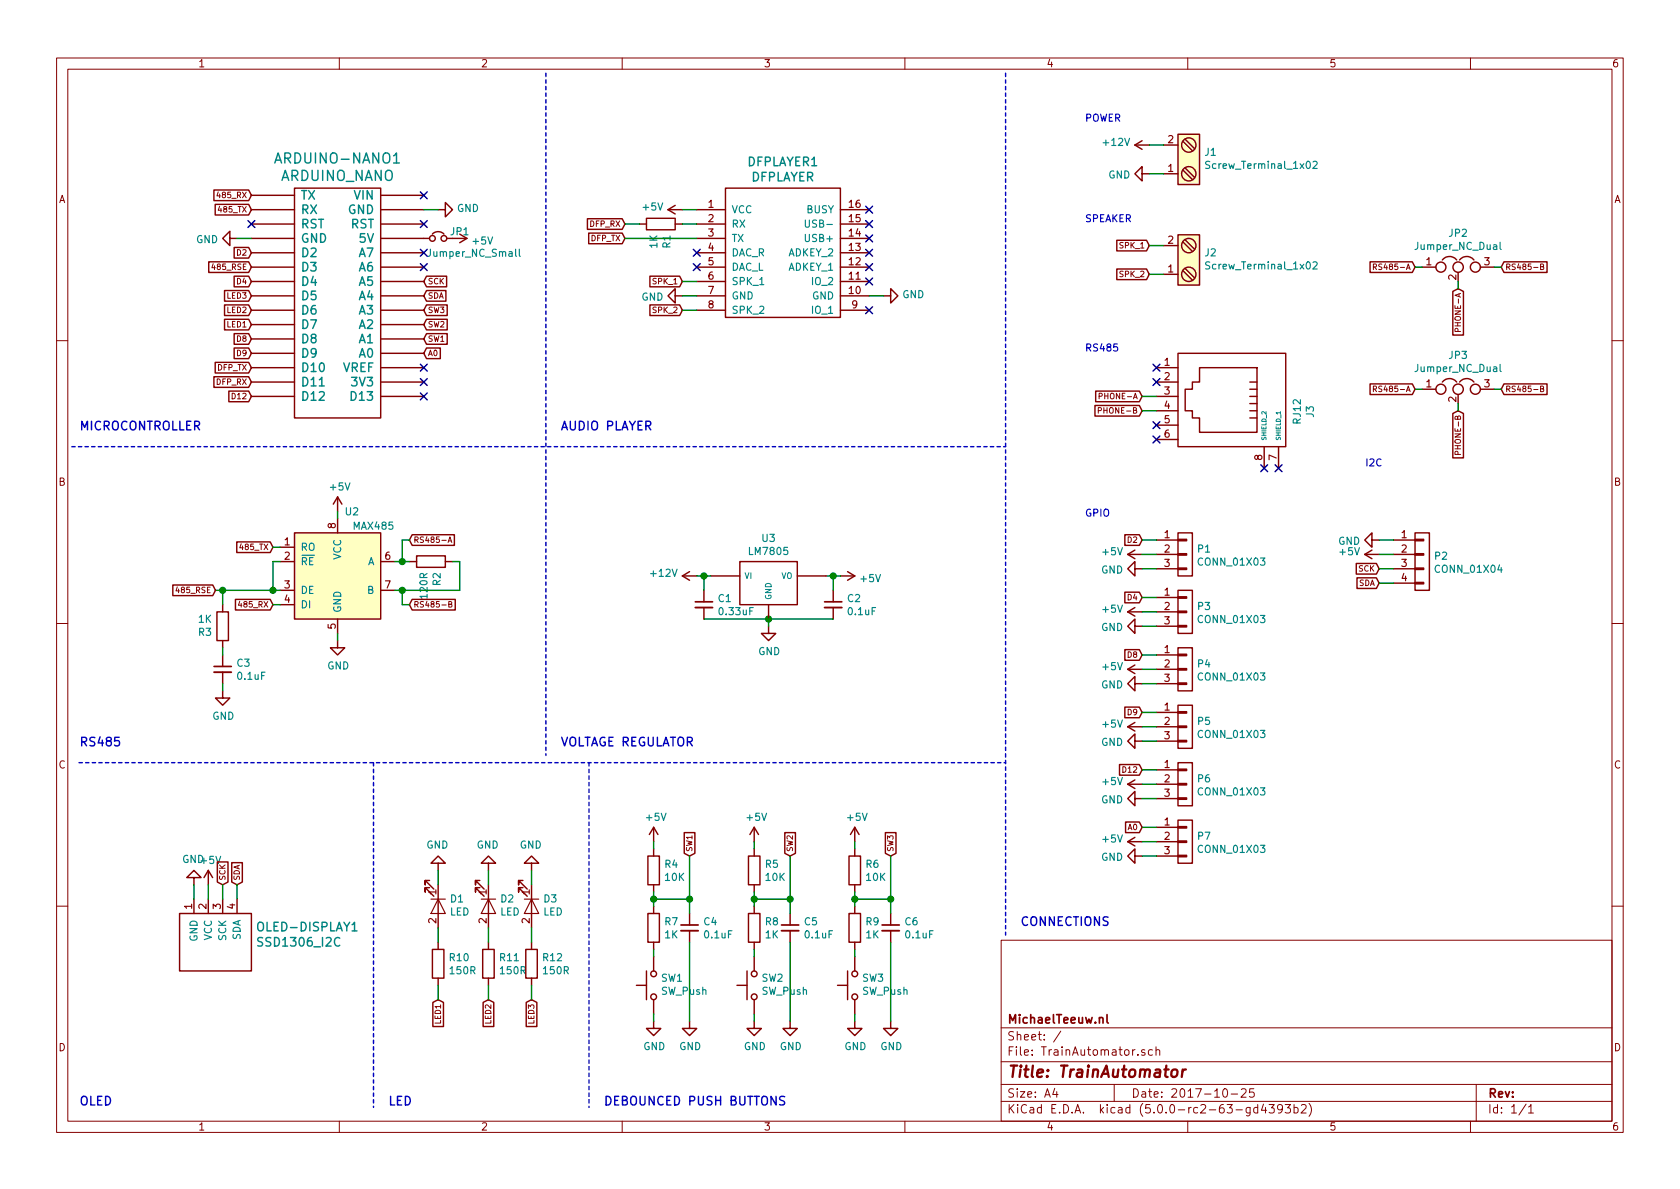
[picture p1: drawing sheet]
EESchema Schematic File Version 4
LIBS:TrainAutomator-cache
EELAYER 26 0
EELAYER END
$Descr A4 11693 8268
encoding utf-8
Sheet 1 1
Title "TrainAutomator"
Date "2017-10-25"
Rev ""
Comp "MichaelTeeuw.nl"
Comment1 ""
Comment2 ""
Comment3 ""
Comment4 ""
$EndDescr
$Comp
L TrainAutomator-rescue:DFPLAYER_MINI DFPLAYER1
U 1 1
P 5450 1800
F 0 "DFPLAYER1" H 5450 2487 60  0000 C CNN
F 1 "DFPLAYER" H 5450 2381 60  0000 C CNN
F 2 "DFPlayer:DFPlayerMini" H 5450 1800 60  0001 C CNN
F 3 "" H 5450 1800 60  0000 C CNN
	1    5450 1800
	1    0    0    -1  
$EndComp
$Comp
L TrainAutomator-rescue:SP3481CN U2
U 1 1
P 2350 4000
F 0 "U2" H 2450 4450 50  0000 C CNN
F 1 "MAX485" H 2600 4350 50  0000 C CNN
F 2 "Housings_SOIC:SOIC-8_3.9x4.9mm_Pitch1.27mm" H 3400 3650 50  0001 C CIN
F 3 "" H 2350 4000 50  0000 C CNN
	1    2350 4000
	1    0    0    -1  
$EndComp
$Comp
L TrainAutomator-rescue:R R2
U 1 1
P 3000 3900
F 0 "R2" H 3070 3946 50  0000 L CNN
F 1 "120R" H 3070 3855 50  0000 L CNN
F 2 "Resistors_SMD:R_0805_HandSoldering" V 2930 3900 50  0001 C CNN
F 3 "" H 3000 3900 50  0000 C CNN
	1    3000 3900
	0    1    1    0   
$EndComp
$Comp
L TrainAutomator-rescue:R R3
U 1 1
P 1550 4350
F 0 "R3" H 1620 4396 50  0000 L CNN
F 1 "1K" H 1620 4305 50  0000 L CNN
F 2 "Resistors_SMD:R_0805_HandSoldering" V 1480 4350 50  0001 C CNN
F 3 "" H 1550 4350 50  0000 C CNN
	1    1550 4350
	-1   0    0    1   
$EndComp
$Comp
L TrainAutomator-rescue:C_Small C3
U 1 1
P 1550 4650
F 0 "C3" H 1642 4696 50  0000 L CNN
F 1 "0.1uF" H 1642 4605 50  0000 L CNN
F 2 "Capacitors_SMD:C_0805_HandSoldering" H 1550 4650 50  0001 C CNN
F 3 "" H 1550 4650 50  0000 C CNN
	1    1550 4650
	1    0    0    -1  
$EndComp
$Comp
L TrainAutomator-rescue:ARDUINO_NANO ARDUINO-NANO1
U 1 1
P 2350 2100
F 0 "ARDUINO-NANO1" H 2350 3110 70  0000 C CNN
F 1 "ARDUINO_NANO" H 2350 2989 70  0000 C CNN
F 2 "Arduino:ArduinoNano" H 2350 2100 60  0001 C CNN
F 3 "" H 2350 2100 60  0000 C CNN
	1    2350 2100
	1    0    0    -1  
$EndComp
$Comp
L TrainAutomator-rescue:C_Small C1
U 1 1
P 4900 4200
F 0 "C1" H 4992 4246 50  0000 L CNN
F 1 "0.33uF" H 4992 4155 50  0000 L CNN
F 2 "Capacitors_SMD:C_0805_HandSoldering" H 4900 4200 50  0001 C CNN
F 3 "" H 4900 4200 50  0000 C CNN
	1    4900 4200
	1    0    0    -1  
$EndComp
$Comp
L TrainAutomator-rescue:C_Small C2
U 1 1
P 5800 4200
F 0 "C2" H 5892 4246 50  0000 L CNN
F 1 "0.1uF" H 5892 4155 50  0000 L CNN
F 2 "Capacitors_SMD:C_0805_HandSoldering" H 5800 4200 50  0001 C CNN
F 3 "" H 5800 4200 50  0000 C CNN
	1    5800 4200
	1    0    0    -1  
$EndComp
$Comp
L TrainAutomator-rescue:GND #PWR01
U 1 1
P 5350 4350
F 0 "#PWR01" H 5350 4100 50  0001 C CNN
F 1 "GND" H 5355 4177 50  0000 C CNN
F 2 "" H 5350 4350 50  0000 C CNN
F 3 "" H 5350 4350 50  0000 C CNN
	1    5350 4350
	1    0    0    -1  
$EndComp
$Comp
L TrainAutomator-rescue:+12V #PWR02
U 1 1
P 4850 4000
F 0 "#PWR02" H 4850 3850 50  0001 C CNN
F 1 "+12V" V 4865 4128 50  0000 L CNN
F 2 "" H 4850 4000 50  0000 C CNN
F 3 "" H 4850 4000 50  0000 C CNN
	1    4850 4000
	0    -1   -1   0   
$EndComp
$Comp
L TrainAutomator-rescue:+5V #PWR03
U 1 1
P 5850 4000
F 0 "#PWR03" H 5850 3850 50  0001 C CNN
F 1 "+5V" V 5865 4128 50  0000 L CNN
F 2 "" H 5850 4000 50  0000 C CNN
F 3 "" H 5850 4000 50  0000 C CNN
	1    5850 4000
	0    1    1    0   
$EndComp
Wire Wire Line
	4850 4000 4900 4000
Wire Wire Line
	4900 4300 5350 4300
Connection ~ 5350 4300
Wire Wire Line
	5750 4000 5800 4000
Wire Wire Line
	5350 4350 5350 4300
$Comp
L TrainAutomator-rescue:LM7805 U3
U 1 1
P 5350 4050
F 0 "U3" H 5350 4365 50  0000 C CNN
F 1 "LM7805" H 5350 4274 50  0000 C CNN
F 2 "TO_SOT_Packages_SMD:TO-263-2" H 5350 4050 50  0001 C CNN
F 3 "" H 5350 4050 50  0000 C CNN
	1    5350 4050
	1    0    0    -1  
$EndComp
Wire Wire Line
	5800 4100 5800 4000
Connection ~ 5800 4000
Wire Wire Line
	4900 4100 4900 4000
Connection ~ 4900 4000
$Comp
L TrainAutomator-rescue:GND #PWR04
U 1 1
P 1550 4800
F 0 "#PWR04" H 1550 4550 50  0001 C CNN
F 1 "GND" H 1555 4627 50  0000 C CNN
F 2 "" H 1550 4800 50  0000 C CNN
F 3 "" H 1550 4800 50  0000 C CNN
	1    1550 4800
	1    0    0    -1  
$EndComp
Wire Wire Line
	1550 4500 1550 4550
Wire Wire Line
	1550 4750 1550 4800
Wire Wire Line
	1500 4100 1550 4100
Text GLabel 1900 4200 0    39   Input ~ 0
485_RX
Text GLabel 1900 3800 0    39   Input ~ 0
485_TX
Text GLabel 1500 4100 0    39   Input ~ 0
485_RSE
$Comp
L TrainAutomator-rescue:+5V #PWR05
U 1 1
P 2350 3550
F 0 "#PWR05" H 2350 3400 50  0001 C CNN
F 1 "+5V" H 2365 3723 50  0000 C CNN
F 2 "" H 2350 3550 50  0000 C CNN
F 3 "" H 2350 3550 50  0000 C CNN
	1    2350 3550
	1    0    0    -1  
$EndComp
Wire Wire Line
	1950 3800 1900 3800
Wire Wire Line
	1950 3900 1900 3900
Wire Wire Line
	1900 3900 1900 4100
Connection ~ 1900 4100
Wire Wire Line
	1900 4200 1950 4200
Wire Wire Line
	1550 4200 1550 4100
Connection ~ 1550 4100
$Comp
L TrainAutomator-rescue:GND #PWR06
U 1 1
P 2350 4450
F 0 "#PWR06" H 2350 4200 50  0001 C CNN
F 1 "GND" H 2355 4277 50  0000 C CNN
F 2 "" H 2350 4450 50  0000 C CNN
F 3 "" H 2350 4450 50  0000 C CNN
	1    2350 4450
	1    0    0    -1  
$EndComp
Wire Wire Line
	2350 4450 2350 4400
Wire Wire Line
	2750 4100 2800 4100
Wire Wire Line
	3200 4100 3200 3900
Wire Wire Line
	3200 3900 3150 3900
Wire Wire Line
	2750 3900 2800 3900
Text GLabel 2850 3750 2    39   Input ~ 0
RS485-A
Text GLabel 2850 4200 2    39   Input ~ 0
RS485-B
Wire Wire Line
	2800 4100 2800 4200
Connection ~ 2800 4100
Wire Wire Line
	2800 3750 2800 3900
Connection ~ 2800 3900
Wire Wire Line
	2800 3750 2850 3750
Wire Wire Line
	2800 4200 2850 4200
Wire Wire Line
	2350 3600 2350 3550
Text GLabel 1750 1450 0    39   Input ~ 0
485_TX
Text GLabel 1750 1350 0    39   Input ~ 0
485_RX
Text GLabel 1750 1850 0    39   Input ~ 0
485_RSE
$Comp
L TrainAutomator-rescue:SSD1306_I2C OLED-DISPLAY1
U 1 1
P 1350 6250
F 0 "OLED-DISPLAY1" H 1778 6060 60  0000 L CNN
F 1 "SSD1306_I2C" H 1778 5954 60  0000 L CNN
F 2 "SSD1306-OLED:SSD1306-096-OLED-I2C" H 1350 6300 60  0001 C CNN
F 3 "" H 1350 6300 60  0001 C CNN
	1    1350 6250
	1    0    0    -1  
$EndComp
$Comp
L TrainAutomator-rescue:+5V #PWR07
U 1 1
P 1450 6150
F 0 "#PWR07" H 1450 6000 50  0001 C CNN
F 1 "+5V" H 1465 6323 50  0000 C CNN
F 2 "" H 1450 6150 50  0000 C CNN
F 3 "" H 1450 6150 50  0000 C CNN
	1    1450 6150
	1    0    0    -1  
$EndComp
$Comp
L TrainAutomator-rescue:GND #PWR08
U 1 1
P 1350 6150
F 0 "#PWR08" H 1350 5900 50  0001 C CNN
F 1 "GND" H 1355 5977 50  0000 C CNN
F 2 "" H 1350 6150 50  0000 C CNN
F 3 "" H 1350 6150 50  0000 C CNN
	1    1350 6150
	-1   0    0    1   
$EndComp
Text GLabel 1550 6150 1    39   Input ~ 0
SCK
Text GLabel 1650 6150 1    39   Input ~ 0
SDA
Wire Wire Line
	1650 6250 1650 6150
Wire Wire Line
	1550 6250 1550 6150
Wire Wire Line
	1450 6250 1450 6150
Wire Wire Line
	1350 6250 1350 6150
Text GLabel 2950 2050 2    39   Input ~ 0
SDA
Text GLabel 2950 1950 2    39   Input ~ 0
SCK
Text GLabel 4350 1550 0    39   Input ~ 0
DFP_RX
Text GLabel 4350 1650 0    39   Input ~ 0
DFP_TX
Text GLabel 1750 2650 0    39   Input ~ 0
DFP_RX
Text GLabel 1750 2550 0    39   Input ~ 0
DFP_TX
$Comp
L TrainAutomator-rescue:GND #PWR09
U 1 1
P 4750 2050
F 0 "#PWR09" H 4750 1800 50  0001 C CNN
F 1 "GND" V 4755 1922 50  0000 R CNN
F 2 "" H 4750 2050 50  0000 C CNN
F 3 "" H 4750 2050 50  0000 C CNN
	1    4750 2050
	0    1    1    0   
$EndComp
$Comp
L TrainAutomator-rescue:+5V #PWR010
U 1 1
P 4750 1450
F 0 "#PWR010" H 4750 1300 50  0001 C CNN
F 1 "+5V" V 4765 1578 50  0000 L CNN
F 2 "" H 4750 1450 50  0000 C CNN
F 3 "" H 4750 1450 50  0000 C CNN
	1    4750 1450
	0    -1   -1   0   
$EndComp
Wire Wire Line
	4750 2050 4850 2050
Wire Wire Line
	4750 1450 4850 1450
Text GLabel 4750 1950 0    39   Input ~ 0
SPK_1
Text GLabel 4750 2150 0    39   Input ~ 0
SPK_2
Wire Wire Line
	4750 1950 4850 1950
Wire Wire Line
	4750 2150 4850 2150
$Comp
L TrainAutomator-rescue:GND #PWR011
U 1 1
P 6150 2050
F 0 "#PWR011" H 6150 1800 50  0001 C CNN
F 1 "GND" V 6155 1922 50  0000 R CNN
F 2 "" H 6150 2050 50  0000 C CNN
F 3 "" H 6150 2050 50  0000 C CNN
	1    6150 2050
	0    -1   -1   0   
$EndComp
Wire Wire Line
	6150 2050 6050 2050
NoConn ~ 4850 1850
NoConn ~ 4850 1750
NoConn ~ 6050 2150
NoConn ~ 6050 1950
NoConn ~ 6050 1850
NoConn ~ 6050 1750
NoConn ~ 6050 1650
NoConn ~ 6050 1550
NoConn ~ 6050 1450
Text GLabel 8000 1700 0    39   Input ~ 0
SPK_1
Text GLabel 8000 1900 0    39   Input ~ 0
SPK_2
$Comp
L TrainAutomator-rescue:RJ12 J3
U 1 1
P 8500 2750
F 0 "J3" H 8606 3375 50  0000 C CNN
F 1 "RJ12" H 8606 3284 50  0000 C CNN
F 2 "RJ12:RJ12" H 8500 2750 50  0001 C CNN
F 3 "" H 8500 2750 50  0000 C CNN
	1    8500 2750
	0    1    1    0   
$EndComp
Text GLabel 7950 2750 0    39   Input ~ 0
PHONE-A
Text GLabel 7950 2850 0    39   Input ~ 0
PHONE-B
Wire Wire Line
	7950 2750 8050 2750
Wire Wire Line
	7950 2850 8050 2850
NoConn ~ 8050 3050
NoConn ~ 8050 2950
NoConn ~ 8050 2650
NoConn ~ 8050 2550
NoConn ~ 8800 3250
NoConn ~ 8900 3250
$Comp
L TrainAutomator-rescue:+5V #PWR012
U 1 1
P 3150 1650
F 0 "#PWR012" H 3150 1500 50  0001 C CNN
F 1 "+5V" V 3165 1778 50  0000 L CNN
F 2 "" H 3150 1650 50  0000 C CNN
F 3 "" H 3150 1650 50  0000 C CNN
	1    3150 1650
	0    1    1    0   
$EndComp
$Comp
L TrainAutomator-rescue:GND #PWR013
U 1 1
P 3050 1450
F 0 "#PWR013" H 3050 1200 50  0001 C CNN
F 1 "GND" V 3055 1322 50  0000 R CNN
F 2 "" H 3050 1450 50  0000 C CNN
F 3 "" H 3050 1450 50  0000 C CNN
	1    3050 1450
	0    -1   -1   0   
$EndComp
$Comp
L TrainAutomator-rescue:GND #PWR014
U 1 1
P 1650 1650
F 0 "#PWR014" H 1650 1400 50  0001 C CNN
F 1 "GND" V 1655 1522 50  0000 R CNN
F 2 "" H 1650 1650 50  0000 C CNN
F 3 "" H 1650 1650 50  0000 C CNN
	1    1650 1650
	0    1    1    0   
$EndComp
Wire Wire Line
	3050 1450 2950 1450
Wire Wire Line
	1650 1650 1750 1650
$Comp
L TrainAutomator-rescue:R R1
U 1 1
P 4600 1550
F 0 "R1" H 4670 1596 50  0000 L CNN
F 1 "1K" H 4670 1505 50  0000 L CNN
F 2 "Resistors_SMD:R_0805_HandSoldering" V 4530 1550 50  0001 C CNN
F 3 "" H 4600 1550 50  0000 C CNN
	1    4600 1550
	0    1    1    0   
$EndComp
$Comp
L TrainAutomator-rescue:Jumper_NC_Small JP1
U 1 1
P 3050 1650
F 0 "JP1" H 3200 1700 50  0000 C CNN
F 1 "Jumper_NC_Small" H 3300 1550 50  0000 C CNN
F 2 "Pin_Headers:Pin_Header_Straight_1x02_Pitch2.00mm" H 3050 1650 50  0001 C CNN
F 3 "" H 3050 1650 50  0000 C CNN
	1    3050 1650
	1    0    0    -1  
$EndComp
NoConn ~ 2950 1350
NoConn ~ 1750 1550
NoConn ~ 2950 1550
NoConn ~ 2950 2550
NoConn ~ 2950 2650
Text GLabel 1750 1750 0    39   Input ~ 0
D2
Text GLabel 1750 1950 0    39   Input ~ 0
D4
Text GLabel 1750 2450 0    39   Input ~ 0
D9
Text GLabel 1750 2750 0    39   Input ~ 0
D12
Text GLabel 2950 2450 2    39   Input ~ 0
A0
Wire Wire Line
	4850 1650 4350 1650
Wire Wire Line
	4350 1550 4450 1550
Wire Wire Line
	4750 1550 4850 1550
$Comp
L TrainAutomator-rescue:LED D1
U 1 1
P 3050 6300
F 0 "D1" V 2995 6378 50  0000 L CNN
F 1 "LED" V 3086 6378 50  0000 L CNN
F 2 "LEDs:LED_1206_HandSoldering" H 3050 6300 50  0001 C CNN
F 3 "" H 3050 6300 50  0000 C CNN
	1    3050 6300
	0    1    1    0   
$EndComp
$Comp
L TrainAutomator-rescue:R R10
U 1 1
P 3050 6700
F 0 "R10" H 3120 6746 50  0000 L CNN
F 1 "150R" H 3120 6655 50  0000 L CNN
F 2 "Resistors_SMD:R_0805_HandSoldering" V 2980 6700 50  0001 C CNN
F 3 "" H 3050 6700 50  0000 C CNN
	1    3050 6700
	1    0    0    -1  
$EndComp
$Comp
L TrainAutomator-rescue:GND #PWR016
U 1 1
P 3050 6050
F 0 "#PWR016" H 3050 5800 50  0001 C CNN
F 1 "GND" H 3055 5877 50  0000 C CNN
F 2 "" H 3050 6050 50  0000 C CNN
F 3 "" H 3050 6050 50  0000 C CNN
	1    3050 6050
	-1   0    0    1   
$EndComp
$Comp
L TrainAutomator-rescue:Screw_Terminal_1x02 J2
U 1 1
P 8300 1800
F 0 "J2" H 8220 1754 50  0000 R CNN
F 1 "Screw_Terminal_1x02" H 8220 1845 50  0000 R CNN
F 2 "Connectors_Terminal_Blocks:TerminalBlock_4UCON_19963_02x3.5mm_Straight" H 8300 1575 50  0001 C CNN
F 3 "" H 8275 1800 50  0001 C CNN
	1    8300 1800
	-1   0    0    1   
$EndComp
Wire Wire Line
	8100 1700 8000 1700
Wire Wire Line
	8100 1900 8000 1900
$Comp
L TrainAutomator-rescue:CONN_01X03 P3
U 1 1
P 8250 4250
F 0 "P3" H 8328 4291 50  0000 L CNN
F 1 "CONN_01X03" H 8328 4200 50  0000 L CNN
F 2 "Connectors_JST:JST_PH_S3B-PH-K_03x2.00mm_Angled" H 8250 4250 50  0001 C CNN
F 3 "" H 8250 4250 50  0000 C CNN
	1    8250 4250
	1    0    0    -1  
$EndComp
$Comp
L TrainAutomator-rescue:GND #PWR017
U 1 1
P 7950 4350
F 0 "#PWR017" H 7950 4100 50  0001 C CNN
F 1 "GND" V 7955 4222 50  0000 R CNN
F 2 "" H 7950 4350 50  0000 C CNN
F 3 "" H 7950 4350 50  0000 C CNN
	1    7950 4350
	0    1    1    0   
$EndComp
$Comp
L TrainAutomator-rescue:+5V #PWR018
U 1 1
P 7950 4250
F 0 "#PWR018" H 7950 4100 50  0001 C CNN
F 1 "+5V" V 7965 4378 50  0000 L CNN
F 2 "" H 7950 4250 50  0000 C CNN
F 3 "" H 7950 4250 50  0000 C CNN
	1    7950 4250
	0    -1   -1   0   
$EndComp
Text GLabel 7950 4150 0    39   Input ~ 0
D4
Wire Wire Line
	8050 4150 7950 4150
Wire Wire Line
	8050 4250 7950 4250
Wire Wire Line
	8050 4350 7950 4350
$Comp
L TrainAutomator-rescue:CONN_01X03 P4
U 1 1
P 8250 4650
F 0 "P4" H 8328 4691 50  0000 L CNN
F 1 "CONN_01X03" H 8328 4600 50  0000 L CNN
F 2 "Connectors_JST:JST_PH_S3B-PH-K_03x2.00mm_Angled" H 8250 4650 50  0001 C CNN
F 3 "" H 8250 4650 50  0000 C CNN
	1    8250 4650
	1    0    0    -1  
$EndComp
$Comp
L TrainAutomator-rescue:GND #PWR019
U 1 1
P 7950 4750
F 0 "#PWR019" H 7950 4500 50  0001 C CNN
F 1 "GND" V 7955 4622 50  0000 R CNN
F 2 "" H 7950 4750 50  0000 C CNN
F 3 "" H 7950 4750 50  0000 C CNN
	1    7950 4750
	0    1    1    0   
$EndComp
$Comp
L TrainAutomator-rescue:+5V #PWR020
U 1 1
P 7950 4650
F 0 "#PWR020" H 7950 4500 50  0001 C CNN
F 1 "+5V" V 7965 4778 50  0000 L CNN
F 2 "" H 7950 4650 50  0000 C CNN
F 3 "" H 7950 4650 50  0000 C CNN
	1    7950 4650
	0    -1   -1   0   
$EndComp
Text GLabel 7950 4550 0    39   Input ~ 0
D8
Wire Wire Line
	8050 4550 7950 4550
Wire Wire Line
	8050 4650 7950 4650
Wire Wire Line
	8050 4750 7950 4750
$Comp
L TrainAutomator-rescue:CONN_01X03 P5
U 1 1
P 8250 5050
F 0 "P5" H 8328 5091 50  0000 L CNN
F 1 "CONN_01X03" H 8328 5000 50  0000 L CNN
F 2 "Connectors_JST:JST_PH_S3B-PH-K_03x2.00mm_Angled" H 8250 5050 50  0001 C CNN
F 3 "" H 8250 5050 50  0000 C CNN
	1    8250 5050
	1    0    0    -1  
$EndComp
$Comp
L TrainAutomator-rescue:GND #PWR021
U 1 1
P 7950 5150
F 0 "#PWR021" H 7950 4900 50  0001 C CNN
F 1 "GND" V 7955 5022 50  0000 R CNN
F 2 "" H 7950 5150 50  0000 C CNN
F 3 "" H 7950 5150 50  0000 C CNN
	1    7950 5150
	0    1    1    0   
$EndComp
$Comp
L TrainAutomator-rescue:+5V #PWR022
U 1 1
P 7950 5050
F 0 "#PWR022" H 7950 4900 50  0001 C CNN
F 1 "+5V" V 7965 5178 50  0000 L CNN
F 2 "" H 7950 5050 50  0000 C CNN
F 3 "" H 7950 5050 50  0000 C CNN
	1    7950 5050
	0    -1   -1   0   
$EndComp
Text GLabel 7950 4950 0    39   Input ~ 0
D9
Wire Wire Line
	8050 4950 7950 4950
Wire Wire Line
	8050 5050 7950 5050
Wire Wire Line
	8050 5150 7950 5150
$Comp
L TrainAutomator-rescue:CONN_01X03 P6
U 1 1
P 8250 5450
F 0 "P6" H 8328 5491 50  0000 L CNN
F 1 "CONN_01X03" H 8328 5400 50  0000 L CNN
F 2 "Connectors_JST:JST_PH_S3B-PH-K_03x2.00mm_Angled" H 8250 5450 50  0001 C CNN
F 3 "" H 8250 5450 50  0000 C CNN
	1    8250 5450
	1    0    0    -1  
$EndComp
$Comp
L TrainAutomator-rescue:GND #PWR023
U 1 1
P 7950 5550
F 0 "#PWR023" H 7950 5300 50  0001 C CNN
F 1 "GND" V 7955 5422 50  0000 R CNN
F 2 "" H 7950 5550 50  0000 C CNN
F 3 "" H 7950 5550 50  0000 C CNN
	1    7950 5550
	0    1    1    0   
$EndComp
$Comp
L TrainAutomator-rescue:+5V #PWR024
U 1 1
P 7950 5450
F 0 "#PWR024" H 7950 5300 50  0001 C CNN
F 1 "+5V" V 7965 5578 50  0000 L CNN
F 2 "" H 7950 5450 50  0000 C CNN
F 3 "" H 7950 5450 50  0000 C CNN
	1    7950 5450
	0    -1   -1   0   
$EndComp
Text GLabel 7950 5350 0    39   Input ~ 0
D12
Wire Wire Line
	8050 5350 7950 5350
Wire Wire Line
	8050 5450 7950 5450
Wire Wire Line
	8050 5550 7950 5550
$Comp
L TrainAutomator-rescue:CONN_01X03 P7
U 1 1
P 8250 5850
F 0 "P7" H 8328 5891 50  0000 L CNN
F 1 "CONN_01X03" H 8328 5800 50  0000 L CNN
F 2 "Connectors_JST:JST_PH_S3B-PH-K_03x2.00mm_Angled" H 8250 5850 50  0001 C CNN
F 3 "" H 8250 5850 50  0000 C CNN
	1    8250 5850
	1    0    0    -1  
$EndComp
$Comp
L TrainAutomator-rescue:GND #PWR025
U 1 1
P 7950 5950
F 0 "#PWR025" H 7950 5700 50  0001 C CNN
F 1 "GND" V 7955 5822 50  0000 R CNN
F 2 "" H 7950 5950 50  0000 C CNN
F 3 "" H 7950 5950 50  0000 C CNN
	1    7950 5950
	0    1    1    0   
$EndComp
$Comp
L TrainAutomator-rescue:+5V #PWR026
U 1 1
P 7950 5850
F 0 "#PWR026" H 7950 5700 50  0001 C CNN
F 1 "+5V" V 7965 5978 50  0000 L CNN
F 2 "" H 7950 5850 50  0000 C CNN
F 3 "" H 7950 5850 50  0000 C CNN
	1    7950 5850
	0    -1   -1   0   
$EndComp
Text GLabel 7950 5750 0    39   Input ~ 0
A0
Wire Wire Line
	8050 5750 7950 5750
Wire Wire Line
	8050 5850 7950 5850
Wire Wire Line
	8050 5950 7950 5950
$Comp
L TrainAutomator-rescue:CONN_01X04 P2
U 1 1
P 9900 3900
F 0 "P2" H 9978 3941 50  0000 L CNN
F 1 "CONN_01X04" H 9978 3850 50  0000 L CNN
F 2 "Connectors_JST:JST_PH_S4B-PH-K_04x2.00mm_Angled" H 9900 3900 50  0001 C CNN
F 3 "" H 9900 3900 50  0000 C CNN
	1    9900 3900
	1    0    0    -1  
$EndComp
$Comp
L TrainAutomator-rescue:GND #PWR027
U 1 1
P 9600 3750
F 0 "#PWR027" H 9600 3500 50  0001 C CNN
F 1 "GND" V 9605 3622 50  0000 R CNN
F 2 "" H 9600 3750 50  0000 C CNN
F 3 "" H 9600 3750 50  0000 C CNN
	1    9600 3750
	0    1    1    0   
$EndComp
$Comp
L TrainAutomator-rescue:+5V #PWR028
U 1 1
P 9600 3850
F 0 "#PWR028" H 9600 3700 50  0001 C CNN
F 1 "+5V" V 9615 3978 50  0000 L CNN
F 2 "" H 9600 3850 50  0000 C CNN
F 3 "" H 9600 3850 50  0000 C CNN
	1    9600 3850
	0    -1   -1   0   
$EndComp
Text GLabel 9600 3950 0    39   Input ~ 0
SCK
Text GLabel 9600 4050 0    39   Input ~ 0
SDA
Wire Wire Line
	9700 4050 9600 4050
Wire Wire Line
	9700 3950 9600 3950
Wire Wire Line
	9700 3850 9600 3850
Wire Wire Line
	9700 3750 9600 3750
NoConn ~ 2950 2750
NoConn ~ 2950 1850
NoConn ~ 2950 1750
Text GLabel 1750 2050 0    39   Input ~ 0
LED3
Text GLabel 1750 2150 0    39   Input ~ 0
LED2
Text GLabel 1750 2250 0    39   Input ~ 0
LED1
Text GLabel 3050 6950 3    39   Input ~ 0
LED1
Wire Wire Line
	3050 6950 3050 6850
Wire Wire Line
	3050 6550 3050 6450
Wire Wire Line
	3050 6150 3050 6050
$Comp
L TrainAutomator-rescue:LED D2
U 1 1
P 3400 6300
F 0 "D2" V 3345 6378 50  0000 L CNN
F 1 "LED" V 3436 6378 50  0000 L CNN
F 2 "LEDs:LED_1206_HandSoldering" H 3400 6300 50  0001 C CNN
F 3 "" H 3400 6300 50  0000 C CNN
	1    3400 6300
	0    1    1    0   
$EndComp
$Comp
L TrainAutomator-rescue:R R11
U 1 1
P 3400 6700
F 0 "R11" H 3470 6746 50  0000 L CNN
F 1 "150R" H 3470 6655 50  0000 L CNN
F 2 "Resistors_SMD:R_0805_HandSoldering" V 3330 6700 50  0001 C CNN
F 3 "" H 3400 6700 50  0000 C CNN
	1    3400 6700
	1    0    0    -1  
$EndComp
$Comp
L TrainAutomator-rescue:GND #PWR029
U 1 1
P 3400 6050
F 0 "#PWR029" H 3400 5800 50  0001 C CNN
F 1 "GND" H 3405 5877 50  0000 C CNN
F 2 "" H 3400 6050 50  0000 C CNN
F 3 "" H 3400 6050 50  0000 C CNN
	1    3400 6050
	-1   0    0    1   
$EndComp
Text GLabel 3400 6950 3    39   Input ~ 0
LED2
Wire Wire Line
	3400 6950 3400 6850
Wire Wire Line
	3400 6550 3400 6450
Wire Wire Line
	3400 6150 3400 6050
$Comp
L TrainAutomator-rescue:LED D3
U 1 1
P 3700 6300
F 0 "D3" V 3645 6378 50  0000 L CNN
F 1 "LED" V 3736 6378 50  0000 L CNN
F 2 "LEDs:LED_1206_HandSoldering" H 3700 6300 50  0001 C CNN
F 3 "" H 3700 6300 50  0000 C CNN
	1    3700 6300
	0    1    1    0   
$EndComp
$Comp
L TrainAutomator-rescue:R R12
U 1 1
P 3700 6700
F 0 "R12" H 3770 6746 50  0000 L CNN
F 1 "150R" H 3770 6655 50  0000 L CNN
F 2 "Resistors_SMD:R_0805_HandSoldering" V 3630 6700 50  0001 C CNN
F 3 "" H 3700 6700 50  0000 C CNN
	1    3700 6700
	1    0    0    -1  
$EndComp
$Comp
L TrainAutomator-rescue:GND #PWR030
U 1 1
P 3700 6050
F 0 "#PWR030" H 3700 5800 50  0001 C CNN
F 1 "GND" H 3705 5877 50  0000 C CNN
F 2 "" H 3700 6050 50  0000 C CNN
F 3 "" H 3700 6050 50  0000 C CNN
	1    3700 6050
	-1   0    0    1   
$EndComp
Text GLabel 3700 6950 3    39   Input ~ 0
LED3
Wire Wire Line
	3700 6950 3700 6850
Wire Wire Line
	3700 6550 3700 6450
Wire Wire Line
	3700 6150 3700 6050
$Comp
L TrainAutomator-rescue:SW_Push SW1
U 1 1
P 4550 6850
F 0 "SW1" V 4596 6802 50  0000 R CNN
F 1 "SW_Push" V 4505 6802 50  0000 R CNN
F 2 "Buttons_Switches_SMD:SW_SPST_EVQPE1" H 4550 7050 50  0001 C CNN
F 3 "" H 4550 7050 50  0000 C CNN
	1    4550 6850
	0    -1   -1   0   
$EndComp
$Comp
L TrainAutomator-rescue:R R7
U 1 1
P 4550 6450
F 0 "R7" H 4620 6496 50  0000 L CNN
F 1 "1K" H 4620 6405 50  0000 L CNN
F 2 "Resistors_SMD:R_0805_HandSoldering" V 4480 6450 50  0001 C CNN
F 3 "" H 4550 6450 50  0000 C CNN
	1    4550 6450
	1    0    0    -1  
$EndComp
$Comp
L TrainAutomator-rescue:GND #PWR031
U 1 1
P 4550 7100
F 0 "#PWR031" H 4550 6850 50  0001 C CNN
F 1 "GND" H 4555 6927 50  0000 C CNN
F 2 "" H 4550 7100 50  0000 C CNN
F 3 "" H 4550 7100 50  0000 C CNN
	1    4550 7100
	1    0    0    -1  
$EndComp
$Comp
L TrainAutomator-rescue:C_Small C4
U 1 1
P 4800 6450
F 0 "C4" H 4892 6496 50  0000 L CNN
F 1 "0.1uF" H 4892 6405 50  0000 L CNN
F 2 "Capacitors_SMD:C_0805_HandSoldering" H 4800 6450 50  0001 C CNN
F 3 "" H 4800 6450 50  0000 C CNN
	1    4800 6450
	1    0    0    -1  
$EndComp
$Comp
L TrainAutomator-rescue:R R4
U 1 1
P 4550 6050
F 0 "R4" H 4620 6096 50  0000 L CNN
F 1 "10K" H 4620 6005 50  0000 L CNN
F 2 "Resistors_SMD:R_0805_HandSoldering" V 4480 6050 50  0001 C CNN
F 3 "" H 4550 6050 50  0000 C CNN
	1    4550 6050
	1    0    0    -1  
$EndComp
Text GLabel 2950 2350 2    39   Input ~ 0
SW1
Text GLabel 2950 2250 2    39   Input ~ 0
SW2
Text GLabel 2950 2150 2    39   Input ~ 0
SW3
$Comp
L TrainAutomator-rescue:+5V #PWR032
U 1 1
P 4550 5850
F 0 "#PWR032" H 4550 5700 50  0001 C CNN
F 1 "+5V" H 4565 6023 50  0000 C CNN
F 2 "" H 4550 5850 50  0000 C CNN
F 3 "" H 4550 5850 50  0000 C CNN
	1    4550 5850
	1    0    0    -1  
$EndComp
Text GLabel 4800 5950 1    39   Input ~ 0
SW1
Wire Wire Line
	4550 7100 4550 7050
Wire Wire Line
	4550 6650 4550 6600
Wire Wire Line
	4550 6200 4550 6250
Wire Wire Line
	4550 5850 4550 5900
Wire Wire Line
	4550 6250 4800 6250
Connection ~ 4550 6250
Wire Wire Line
	4800 5950 4800 6250
Connection ~ 4800 6250
$Comp
L TrainAutomator-rescue:GND #PWR033
U 1 1
P 4800 7100
F 0 "#PWR033" H 4800 6850 50  0001 C CNN
F 1 "GND" H 4805 6927 50  0000 C CNN
F 2 "" H 4800 7100 50  0000 C CNN
F 3 "" H 4800 7100 50  0000 C CNN
	1    4800 7100
	1    0    0    -1  
$EndComp
Wire Wire Line
	4800 6550 4800 7100
$Comp
L TrainAutomator-rescue:SW_Push SW2
U 1 1
P 5250 6850
F 0 "SW2" V 5296 6802 50  0000 R CNN
F 1 "SW_Push" V 5205 6802 50  0000 R CNN
F 2 "Buttons_Switches_SMD:SW_SPST_EVQPE1" H 5250 7050 50  0001 C CNN
F 3 "" H 5250 7050 50  0000 C CNN
	1    5250 6850
	0    -1   -1   0   
$EndComp
$Comp
L TrainAutomator-rescue:R R8
U 1 1
P 5250 6450
F 0 "R8" H 5320 6496 50  0000 L CNN
F 1 "1K" H 5320 6405 50  0000 L CNN
F 2 "Resistors_SMD:R_0805_HandSoldering" V 5180 6450 50  0001 C CNN
F 3 "" H 5250 6450 50  0000 C CNN
	1    5250 6450
	1    0    0    -1  
$EndComp
$Comp
L TrainAutomator-rescue:GND #PWR034
U 1 1
P 5250 7100
F 0 "#PWR034" H 5250 6850 50  0001 C CNN
F 1 "GND" H 5255 6927 50  0000 C CNN
F 2 "" H 5250 7100 50  0000 C CNN
F 3 "" H 5250 7100 50  0000 C CNN
	1    5250 7100
	1    0    0    -1  
$EndComp
$Comp
L TrainAutomator-rescue:C_Small C5
U 1 1
P 5500 6450
F 0 "C5" H 5592 6496 50  0000 L CNN
F 1 "0.1uF" H 5592 6405 50  0000 L CNN
F 2 "Capacitors_SMD:C_0805_HandSoldering" H 5500 6450 50  0001 C CNN
F 3 "" H 5500 6450 50  0000 C CNN
	1    5500 6450
	1    0    0    -1  
$EndComp
$Comp
L TrainAutomator-rescue:R R5
U 1 1
P 5250 6050
F 0 "R5" H 5320 6096 50  0000 L CNN
F 1 "10K" H 5320 6005 50  0000 L CNN
F 2 "Resistors_SMD:R_0805_HandSoldering" V 5180 6050 50  0001 C CNN
F 3 "" H 5250 6050 50  0000 C CNN
	1    5250 6050
	1    0    0    -1  
$EndComp
$Comp
L TrainAutomator-rescue:+5V #PWR035
U 1 1
P 5250 5850
F 0 "#PWR035" H 5250 5700 50  0001 C CNN
F 1 "+5V" H 5265 6023 50  0000 C CNN
F 2 "" H 5250 5850 50  0000 C CNN
F 3 "" H 5250 5850 50  0000 C CNN
	1    5250 5850
	1    0    0    -1  
$EndComp
Text GLabel 5500 5950 1    39   Input ~ 0
SW2
Wire Wire Line
	5250 7100 5250 7050
Wire Wire Line
	5250 6650 5250 6600
Wire Wire Line
	5250 6200 5250 6250
Wire Wire Line
	5250 5850 5250 5900
Wire Wire Line
	5250 6250 5500 6250
Connection ~ 5250 6250
Wire Wire Line
	5500 5950 5500 6250
Connection ~ 5500 6250
$Comp
L TrainAutomator-rescue:GND #PWR036
U 1 1
P 5500 7100
F 0 "#PWR036" H 5500 6850 50  0001 C CNN
F 1 "GND" H 5505 6927 50  0000 C CNN
F 2 "" H 5500 7100 50  0000 C CNN
F 3 "" H 5500 7100 50  0000 C CNN
	1    5500 7100
	1    0    0    -1  
$EndComp
Wire Wire Line
	5500 6550 5500 7100
$Comp
L TrainAutomator-rescue:SW_Push SW3
U 1 1
P 5950 6850
F 0 "SW3" V 5996 6802 50  0000 R CNN
F 1 "SW_Push" V 5905 6802 50  0000 R CNN
F 2 "Buttons_Switches_SMD:SW_SPST_EVQPE1" H 5950 7050 50  0001 C CNN
F 3 "" H 5950 7050 50  0000 C CNN
	1    5950 6850
	0    -1   -1   0   
$EndComp
$Comp
L TrainAutomator-rescue:R R9
U 1 1
P 5950 6450
F 0 "R9" H 6020 6496 50  0000 L CNN
F 1 "1K" H 6020 6405 50  0000 L CNN
F 2 "Resistors_SMD:R_0805_HandSoldering" V 5880 6450 50  0001 C CNN
F 3 "" H 5950 6450 50  0000 C CNN
	1    5950 6450
	1    0    0    -1  
$EndComp
$Comp
L TrainAutomator-rescue:GND #PWR037
U 1 1
P 5950 7100
F 0 "#PWR037" H 5950 6850 50  0001 C CNN
F 1 "GND" H 5955 6927 50  0000 C CNN
F 2 "" H 5950 7100 50  0000 C CNN
F 3 "" H 5950 7100 50  0000 C CNN
	1    5950 7100
	1    0    0    -1  
$EndComp
$Comp
L TrainAutomator-rescue:C_Small C6
U 1 1
P 6200 6450
F 0 "C6" H 6292 6496 50  0000 L CNN
F 1 "0.1uF" H 6292 6405 50  0000 L CNN
F 2 "Capacitors_SMD:C_0805_HandSoldering" H 6200 6450 50  0001 C CNN
F 3 "" H 6200 6450 50  0000 C CNN
	1    6200 6450
	1    0    0    -1  
$EndComp
$Comp
L TrainAutomator-rescue:R R6
U 1 1
P 5950 6050
F 0 "R6" H 6020 6096 50  0000 L CNN
F 1 "10K" H 6020 6005 50  0000 L CNN
F 2 "Resistors_SMD:R_0805_HandSoldering" V 5880 6050 50  0001 C CNN
F 3 "" H 5950 6050 50  0000 C CNN
	1    5950 6050
	1    0    0    -1  
$EndComp
$Comp
L TrainAutomator-rescue:+5V #PWR038
U 1 1
P 5950 5850
F 0 "#PWR038" H 5950 5700 50  0001 C CNN
F 1 "+5V" H 5965 6023 50  0000 C CNN
F 2 "" H 5950 5850 50  0000 C CNN
F 3 "" H 5950 5850 50  0000 C CNN
	1    5950 5850
	1    0    0    -1  
$EndComp
Text GLabel 6200 5950 1    39   Input ~ 0
SW3
Wire Wire Line
	5950 7100 5950 7050
Wire Wire Line
	5950 6650 5950 6600
Wire Wire Line
	5950 6200 5950 6250
Wire Wire Line
	5950 5850 5950 5900
Wire Wire Line
	5950 6250 6200 6250
Connection ~ 5950 6250
Wire Wire Line
	6200 5950 6200 6250
Connection ~ 6200 6250
$Comp
L TrainAutomator-rescue:GND #PWR039
U 1 1
P 6200 7100
F 0 "#PWR039" H 6200 6850 50  0001 C CNN
F 1 "GND" H 6205 6927 50  0000 C CNN
F 2 "" H 6200 7100 50  0000 C CNN
F 3 "" H 6200 7100 50  0000 C CNN
	1    6200 7100
	1    0    0    -1  
$EndComp
Wire Wire Line
	6200 6550 6200 7100
$Comp
L TrainAutomator-rescue:CONN_01X03 P1
U 1 1
P 8250 3850
F 0 "P1" H 8328 3891 50  0000 L CNN
F 1 "CONN_01X03" H 8328 3800 50  0000 L CNN
F 2 "Connectors_JST:JST_PH_S3B-PH-K_03x2.00mm_Angled" H 8250 3850 50  0001 C CNN
F 3 "" H 8250 3850 50  0000 C CNN
	1    8250 3850
	1    0    0    -1  
$EndComp
$Comp
L TrainAutomator-rescue:GND #PWR040
U 1 1
P 7950 3950
F 0 "#PWR040" H 7950 3700 50  0001 C CNN
F 1 "GND" V 7955 3822 50  0000 R CNN
F 2 "" H 7950 3950 50  0000 C CNN
F 3 "" H 7950 3950 50  0000 C CNN
	1    7950 3950
	0    1    1    0   
$EndComp
$Comp
L TrainAutomator-rescue:+5V #PWR041
U 1 1
P 7950 3850
F 0 "#PWR041" H 7950 3700 50  0001 C CNN
F 1 "+5V" V 7965 3978 50  0000 L CNN
F 2 "" H 7950 3850 50  0000 C CNN
F 3 "" H 7950 3850 50  0000 C CNN
	1    7950 3850
	0    -1   -1   0   
$EndComp
Text GLabel 7950 3750 0    39   Input ~ 0
D2
Wire Wire Line
	8050 3750 7950 3750
Wire Wire Line
	8050 3850 7950 3850
Wire Wire Line
	8050 3950 7950 3950
Text GLabel 1750 2350 0    39   Input ~ 0
D8
Wire Notes Line
	500  3100 7000 3100
Wire Notes Line
	550  5300 7000 5300
Wire Notes Line
	3800 500  3800 5250
Wire Notes Line
	2600 5300 2600 7700
Wire Notes Line
	4100 5300 4100 7700
$Comp
L TrainAutomator-rescue:Screw_Terminal_1x02 J1
U 1 1
P 8300 1100
F 0 "J1" H 8220 1054 50  0000 R CNN
F 1 "Screw_Terminal_1x02" H 8220 1145 50  0000 R CNN
F 2 "Connectors_Terminal_Blocks:TerminalBlock_4UCON_19963_02x3.5mm_Straight" H 8300 875 50  0001 C CNN
F 3 "" H 8275 1100 50  0001 C CNN
	1    8300 1100
	-1   0    0    1   
$EndComp
$Comp
L TrainAutomator-rescue:+12V #PWR015
U 1 1
P 8000 1000
F 0 "#PWR015" H 8000 850 50  0001 C CNN
F 1 "+12V" V 8015 1128 50  0000 L CNN
F 2 "" H 8000 1000 50  0000 C CNN
F 3 "" H 8000 1000 50  0000 C CNN
	1    8000 1000
	0    -1   -1   0   
$EndComp
$Comp
L TrainAutomator-rescue:GND #PWR042
U 1 1
P 8000 1200
F 0 "#PWR042" H 8000 950 50  0001 C CNN
F 1 "GND" V 8005 1072 50  0000 R CNN
F 2 "" H 8000 1200 50  0000 C CNN
F 3 "" H 8000 1200 50  0000 C CNN
	1    8000 1200
	0    1    1    0   
$EndComp
Wire Wire Line
	8000 1000 8100 1000
Wire Wire Line
	8000 1200 8100 1200
Text Notes 550  3000 0    60   ~ 0
MICROCONTROLLER
Text Notes 550  5200 0    60   ~ 0
RS485
Text Notes 550  7700 0    60   ~ 0
OLED
Text Notes 2700 7700 0    60   ~ 0
LED
Text Notes 4200 7700 0    60   ~ 0
DEBOUNCED PUSH BUTTONS
Text Notes 3900 5200 0    60   ~ 0
VOLTAGE REGULATOR
Text Notes 3900 3000 0    60   ~ 0
AUDIO PLAYER
Text Notes 7100 6450 0    60   ~ 0
CONNECTIONS
Text Notes 7550 3600 0    49   ~ 0
GPIO
Text Notes 7550 2450 0    49   ~ 0
RS485\n
Text Notes 7550 1550 0    49   ~ 0
SPEAKER\n
Text Notes 7550 850  0    49   ~ 0
POWER\n
Text Notes 9500 3250 0    49   ~ 0
I2C
$Comp
L TrainAutomator-rescue:Jumper_NC_Dual JP2
U 1 1
P 10150 1850
F 0 "JP2" H 10150 2089 50  0000 C CNN
F 1 "Jumper_NC_Dual" H 10150 1998 50  0000 C CNN
F 2 "Jumper:DualJumper-NC" H 10150 1850 50  0001 C CNN
F 3 "" H 10150 1850 50  0000 C CNN
	1    10150 1850
	1    0    0    -1  
$EndComp
Text GLabel 10150 2000 3    39   Input ~ 0
PHONE-A
Text GLabel 9850 1850 0    39   Input ~ 0
RS485-A
Text GLabel 10450 1850 2    39   Input ~ 0
RS485-B
Wire Wire Line
	9850 1850 9900 1850
Wire Wire Line
	10400 1850 10450 1850
Wire Wire Line
	10150 2000 10150 1950
$Comp
L TrainAutomator-rescue:Jumper_NC_Dual JP3
U 1 1
P 10150 2700
F 0 "JP3" H 10150 2939 50  0000 C CNN
F 1 "Jumper_NC_Dual" H 10150 2848 50  0000 C CNN
F 2 "Jumper:DualJumper-NC" H 10150 2700 50  0001 C CNN
F 3 "" H 10150 2700 50  0000 C CNN
	1    10150 2700
	1    0    0    -1  
$EndComp
Text GLabel 10150 2850 3    39   Input ~ 0
PHONE-B
Text GLabel 9850 2700 0    39   Input ~ 0
RS485-A
Text GLabel 10450 2700 2    39   Input ~ 0
RS485-B
Wire Wire Line
	9850 2700 9900 2700
Wire Wire Line
	10400 2700 10450 2700
Wire Wire Line
	10150 2850 10150 2800
Wire Wire Line
	5350 4300 5800 4300
Wire Wire Line
	5800 4000 5850 4000
Wire Wire Line
	4900 4000 4950 4000
Wire Wire Line
	1900 4100 1950 4100
Wire Wire Line
	1550 4100 1900 4100
Wire Wire Line
	2800 4100 3200 4100
Wire Wire Line
	2800 3900 2850 3900
Wire Wire Line
	4550 6250 4550 6300
Wire Wire Line
	4800 6250 4800 6350
Wire Wire Line
	5250 6250 5250 6300
Wire Wire Line
	5500 6250 5500 6350
Wire Wire Line
	5950 6250 5950 6300
Wire Wire Line
	6200 6250 6200 6350
Wire Notes Line
	7000 500  7000 6500
$EndSCHEMATC
